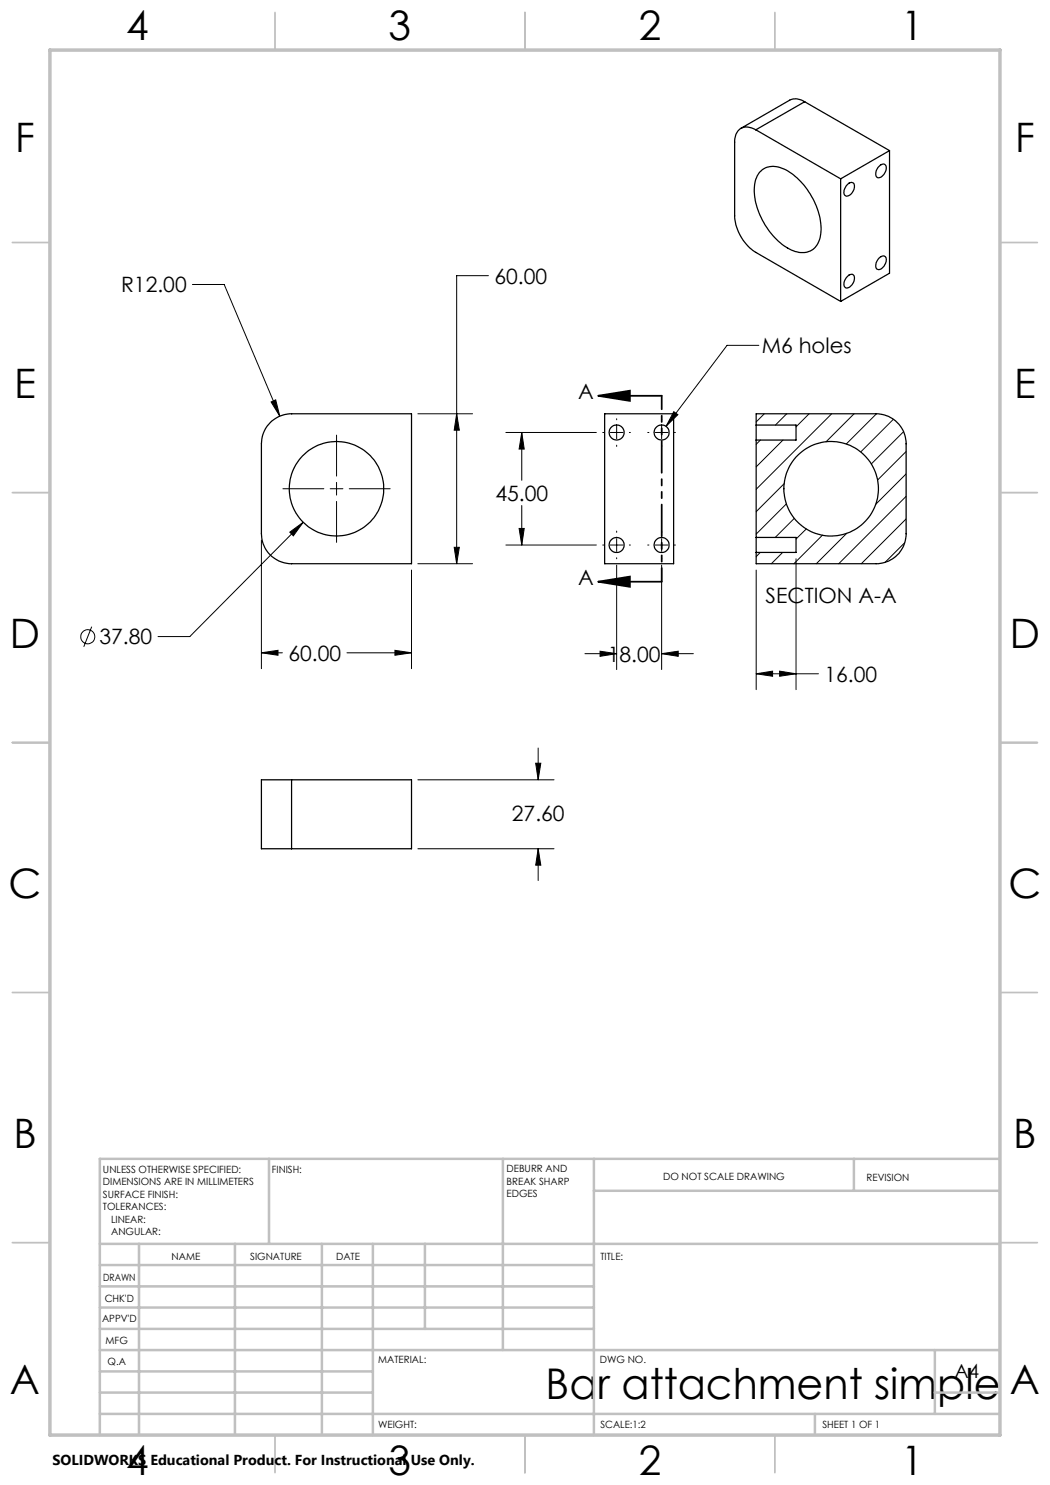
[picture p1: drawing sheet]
<svg xmlns="http://www.w3.org/2000/svg" width="210mm" height="297mm" viewBox="0 0 210 297" stroke-linecap="round" stroke-linejoin="round" font-family="sans-serif">
<g fill="none" stroke="#000" stroke-width=".2">
<path d="M38.5 56.9h6.3l11.2 26.3M97.7 55.1h-6.4v57.6M151.8 69.1h-6.4l-12.2 16.2M54.2 80.4l.9-.4 .9 3.2zM56.6 97.8h8.2M66 97.8h2.6M67.3 87v8.2M67.3 96.5v2.5M69.9 97.8h8.1M83.6 82.8h10.9M91.3 82.8l.6 3.2h-1.1zM101.2 86.5h18.1"/>
<path d="M104.4 86.5l.4 3.3h-1zM104.4 86.5v9.6M120.5 86.5h.3M122.1 86.5h2.5M123.3 83.7v.3M123.3 85.2v2.6M123.3 89v.3M125.9 86.5h.2M129.5 86.5h.3M131.1 86.5h2.5M132.3 83.7v.3M132.3 85.2v2.6"/>
<path d="M132.3 89v.3M134.8 82.3l.8 .6-2.4 2.4zM134.9 86.5h.2M152.1 88l-.9 .9M152.9 82.8l-1.7 1.6M156.6 88l-5.4 5.4M156.8 96.7l-5.6 5.6M157.3 82.8l-2.2 2.2M161.8 82.8l-2.6 2.6M166.3 82.8l-15.1 15.1M170.8 82.8l-5.6 5.6M175.3 82.8l-6 6"/>
<path d="M178.7 83.9l-6.5 6.5M180.7 86.3l-6.4 6.5M181.2 90.3l-5.7 5.7M181.2 94.8l-6 6.1M181.2 99.3l-13.5 13.4M52.3 108v25.7M58 106.4l2.6-1.9-1.9 2.7zM60.6 104.5l-22.6 22.8h-6.4M67.3 100.3v8.2M82.3 114v19.7M83.6 112.7h10.9M90.8 109.5h1.1l-.6 3.2z"/>
<path d="M101.2 109h18.1M103.8 105.7h1l-.4 3.3zM104.4 101.1v7.9M120.5 109h.3M122.1 109h2.5M123.3 106.2v.3M123.3 107.7v2.6M123.3 111.5v.3M123.3 113v20.9M125.9 109h.2M129.5 109h.3M131.1 109h2.5"/>
<path d="M132.3 106.2v.3M132.3 107.7v2.6M132.3 111.5v.3M132.3 113v20.9M134.9 109h.2M151.2 114v23.9M152 110.5l-.8 .8M156.5 110.5l-2.2 2.2M157.3 100.8l-6.1 6M158.9 103.7l-3.9 3.8M159.2 111.8v26.1M161.3 105.8l-2.1 2"/>
<path d="M164.5 107l-5.7 5.7M169.3 106.7l-6 6M180.9 108.5l-3.9 4M181.2 103.8l-8.9 8.9M18.3 125.3l-1.5 4.1M52.3 130.6l3.3-.5v1zM52.3 130.6h4.2M69.4 130.6h12.9M79 130.1l3.3 .5-3.3 .5zM117 130.7h6.3M120 130.2l3.3 .5-3.3 .6zM132.3 130.7l3.3-.5v1.1z"/>
<path d="M132.3 130.7h6.4M151.2 134.8l3.3-.6v1.1zM151.2 134.8h12.5M155.9 134.2l3.3 .6-3.3 .5zM83.6 156h27.2M107.1 152.6h1.1l-.6 3.4zM107.6 149.6v6.4M83.6 169.8h27.2M107.6 169.8l.6 3.2h-1.1zM107.6 169.8v6.3"/>
<circle cx="17.6" cy="127.4" r="1.41"/>
</g>
<path d="M119.6 79.2h12.7M119.6 79.2l6.4-1.1v2.1zM119.6 116.3h12.7M119.6 116.3l6.4-1v2.1z" fill="none" stroke="#000" stroke-width=".35"/>
<path d="M132.3 79.1v37.2" fill="none" stroke="#000" stroke-width=".35" stroke-dasharray="6.3 1.3 1.3 1.3 1.3 1.3" stroke-dashoffset="3.6"/>
<g fill="none" stroke="#c0c0c0" stroke-width=".35">
<path d="M55 2.5v7.5M105 2.5v7.5M155 2.5v7.5M2.5 48.5h7.5M200 48.5h7.5M2.5 98.5h7.5M200 98.5h7.5M2.5 148.5h7.5M200 148.5h7.5M2.5 198.5h7.5M200 198.5h7.5M2.5 248.5h7.5"/>
<path d="M200 248.5h7.5M55 287v7.5M105 287v7.5M155 287v7.5"/>
</g>
<g fill="none" stroke="#c0c0c0" stroke-width=".5">
<path d="M53.8 231.8v17M100.6 231.8v38.2M118.8 231.8v55.2M118.8 238.2h81.2M170.8 231.8v6.4M200 231.8h-180v55.2M20 248.8h180M20 257.3h98.8M20 253h98.8M27.8 248.8v38.2M47 248.8v38.2M64.4 248.8v38.2"/>
<path d="M74.6 248.8v38.2M85 248.8v17M20 265.8h98.8M20 261.5h98.8M20 278.5h54.6M20 274.3h54.6M20 270h180M187 278.5h13M187 270v12.8M20 282.8h180M163 282.8v4.2"/>
</g>
<path d="M10 10h190v277h-190z" fill="none" stroke="#c0c0c0" stroke-width=".7"/>
<g fill="#000">
<path d="M134.8 82.3l.8 .6-2.4 2.4z"/>
<path d="M119.6 79.2l6.4-1.1v2.1zM119.6 116.3l6.4-1v2.1z"/>
<path d="M79 130.1l3.3 .5-3.3 .5zM52.3 130.6l3.3-.5v1zM90.8 109.5h1.1l-.6 3.2zM91.3 82.8l.6 3.2h-1.1zM54.2 80.4l1.8 2.8-.9-3.2zM58 106.4l.7 .8 1.9-2.7zM107.1 152.6h1.1l-.6 3.4zM107.6 169.8l.6 3.2h-1.1zM132.3 130.7l3.3-.5v1.1zM120 130.2l3.3 .5-3.3 .6zM104.4 86.5l.4 3.3h-1zM103.8 105.7h1l-.4 3.3zM155.9 134.2l3.3 .6-3.3 .5zM151.2 134.8l3.3-.6v1.1z"/>
</g>
<g fill="none" stroke="#000" stroke-width=".25">
<path d="M151.2 26a2.59 2.59 0 0 0-3.7 .4l-.3 .5-.3 1.2v15a9.4 9.4 0 0 0 4.3 7.4l16.9 9.8M151.2 26l16.9 9.8M152 34.4a4.2 4.2 0 0 1 5.2-.4 14.6 14.6 0 0 1 7 12.4 3.9 3.9 0 0 1-3.4 4.1 8.6 8.6 0 0 1-6.6-3.8 13.3 13.3 0 0 1-3.1-10.5l.3-1zM160.9 20.4a3 3 0 0 0-3-.4l-9.7 5.7M160.9 20.4l-9.7 5.6M160.9 20.4l17 9.7M168.1 35.8v24.5M169.4 37a.79 .79 0 0 1 1.1-.5 .79 .79 0 0 1 .4 1.1l-.2 .4a1.32 1.32 0 0 1-1.8 1 1.74 1.74 0 0 1 .5-2zM175.6 33.5a.93 .93 0 0 1 1.6-.4 1.92 1.92 0 0 1-1.7 2.4 1.45 1.45 0 0 1 .1-2zM177.9 30.1l-9.8 5.7M177.9 30.1v24.5l-9.8 5.7M169.4 55.4a.76 .76 0 0 1 .8-.6 .76 .76 0 0 1 .7 .7 1.89 1.89 0 0 1-1.7 2.1 1.52 1.52 0 0 1 .2-2.2z"/>
<path d="M175.8 51.7a.82 .82 0 0 1 .7-.5 .82 .82 0 0 1 .7 .4 2.02 2.02 0 0 1-1.6 2.3 1.09 1.09 0 0 1-.2-1.7zM54 84.5a5.9 5.9 0 0 1 4.3-1.7h24v29.9h-24a6 6 0 0 1-6-6v-17.9a6 6 0 0 1 1.7-4.3zM120.9 82.8h13.8v29.9h-13.8zM151.2 85v-2.2h24a6 6 0 0 1 6 6v17.9a6 6 0 0 1-6 6h-24v-2.2M151.2 85v3M151.2 85h8v3h-8M151.2 88v19.5M151.2 107.5v3M151.2 107.5h8v3h-8M58.3 156h-6v13.8h6M58.3 156h24v13.8h-24M58.3 156v13.8"/>
<circle cx="67.3" cy="97.7" r="9.5"/>
<circle cx="123.3" cy="86.5" r="1.5"/>
<circle cx="132.3" cy="86.5" r="1.5"/>
<circle cx="166.2" cy="97.8" r="9.5"/>
<circle cx="123.3" cy="109" r="1.51"/>
<circle cx="132.3" cy="109" r="1.51"/>
</g>
<text font-size="8.5" x="109.1" y="279.7">Bar attachment simple</text>
<g font-size="8.1">
<text x="25.2" y="8">4</text>
<text x="77.7" y="8">3</text>
<text x="127.7" y="8">2</text>
<text x="180.2" y="8">1</text>
<text x="3" y="30.4">F</text>
<text x="203" y="30.4">F</text>
<text x="2.8" y="79.6">E</text>
<text x="202.8" y="79.6">E</text>
<text x="2" y="129.6">D</text>
<text x="202" y="129.6">D</text>
<text x="1.7" y="179.6">C</text>
<text x="201.7" y="179.6">C</text>
<text x="2.7" y="229.6">B</text>
<text x="202.7" y="229.6">B</text>
<text x="2" y="278.9">A</text>
<text x="202" y="278.9">A</text>
<text x="25.2" y="295">4</text>
<text x="77.7" y="295">3</text>
<text x="127.7" y="295">2</text>
<text x="180.2" y="295">1</text>
</g>
<g font-size="4.2">
<text x="24.2" y="58.5">R12.00</text>
<text x="98.9" y="56.7">60.00</text>
<text x="152.3" y="70.7">M6 holes</text>
<text x="115.6" y="79.9">A</text>
<text x="99.1" y="100.1">45.00</text>
<text x="115.6" y="117.1">A</text>
<text x="153.1" y="120.6">SECTION A-A</text>
<text x="19.9" y="128.9">37.80</text>
<text x="57.7" y="132.1">60.00</text>
<text x="121.5" y="132.3">18.00</text>
<text x="164.9" y="136.3">16.00</text>
<text x="102.4" y="164.3">27.60</text>
</g>
<text font-size="3.9" x="190.9" y="275.5">A4</text>
<text font-size="2.9" x="10.5" y="292.9">SOLIDWORKS Educational Product. For Instructional Use Only.</text>
<g font-size="2">
<text x="20.6" y="234.6">UNLESS OTHERWISE SPECIFIED:</text>
<text x="20.6" y="237.1">DIMENSIONS ARE IN MILLIMETERS</text>
<text x="20.6" y="239.6">SURFACE FINISH:</text>
<text x="54.4" y="234.6">FINISH:</text>
<text x="101.3" y="234.5">DEBURR AND</text>
<text x="101.3" y="237">BREAK SHARP</text>
<text x="101.3" y="239.5">EDGES</text>
<text x="132.6" y="236">DO NOT SCALE DRAWING</text>
<text x="173.3" y="236.2">REVISION</text>
<text x="20.6" y="242.1">TOLERANCES:</text>
<text x="22.2" y="244.6">LINEAR:</text>
<text x="22.2" y="247.1">ANGULAR:</text>
<text x="34.3" y="252">NAME</text>
<text x="50" y="251.9">SIGNATURE</text>
<text x="67.2" y="251.9">DATE</text>
<text x="120.1" y="251.9">TITLE:</text>
<text x="20.6" y="256.1">DRAWN</text>
<text x="20.9" y="260.3">CHK'D</text>
<text x="20.4" y="264.4">APPV'D</text>
<text x="21.1" y="268.8">MFG</text>
<text x="21.5" y="273">Q.A</text>
<text x="75.6" y="272.5">MATERIAL:</text>
<text x="120" y="272.5">DWG NO.</text>
<text x="75.6" y="285.5">WEIGHT:</text>
<text x="120.1" y="285.6">SCALE:1:2</text>
<text x="164.5" y="285.6">SHEET 1 OF 1</text>
</g>
</svg>
